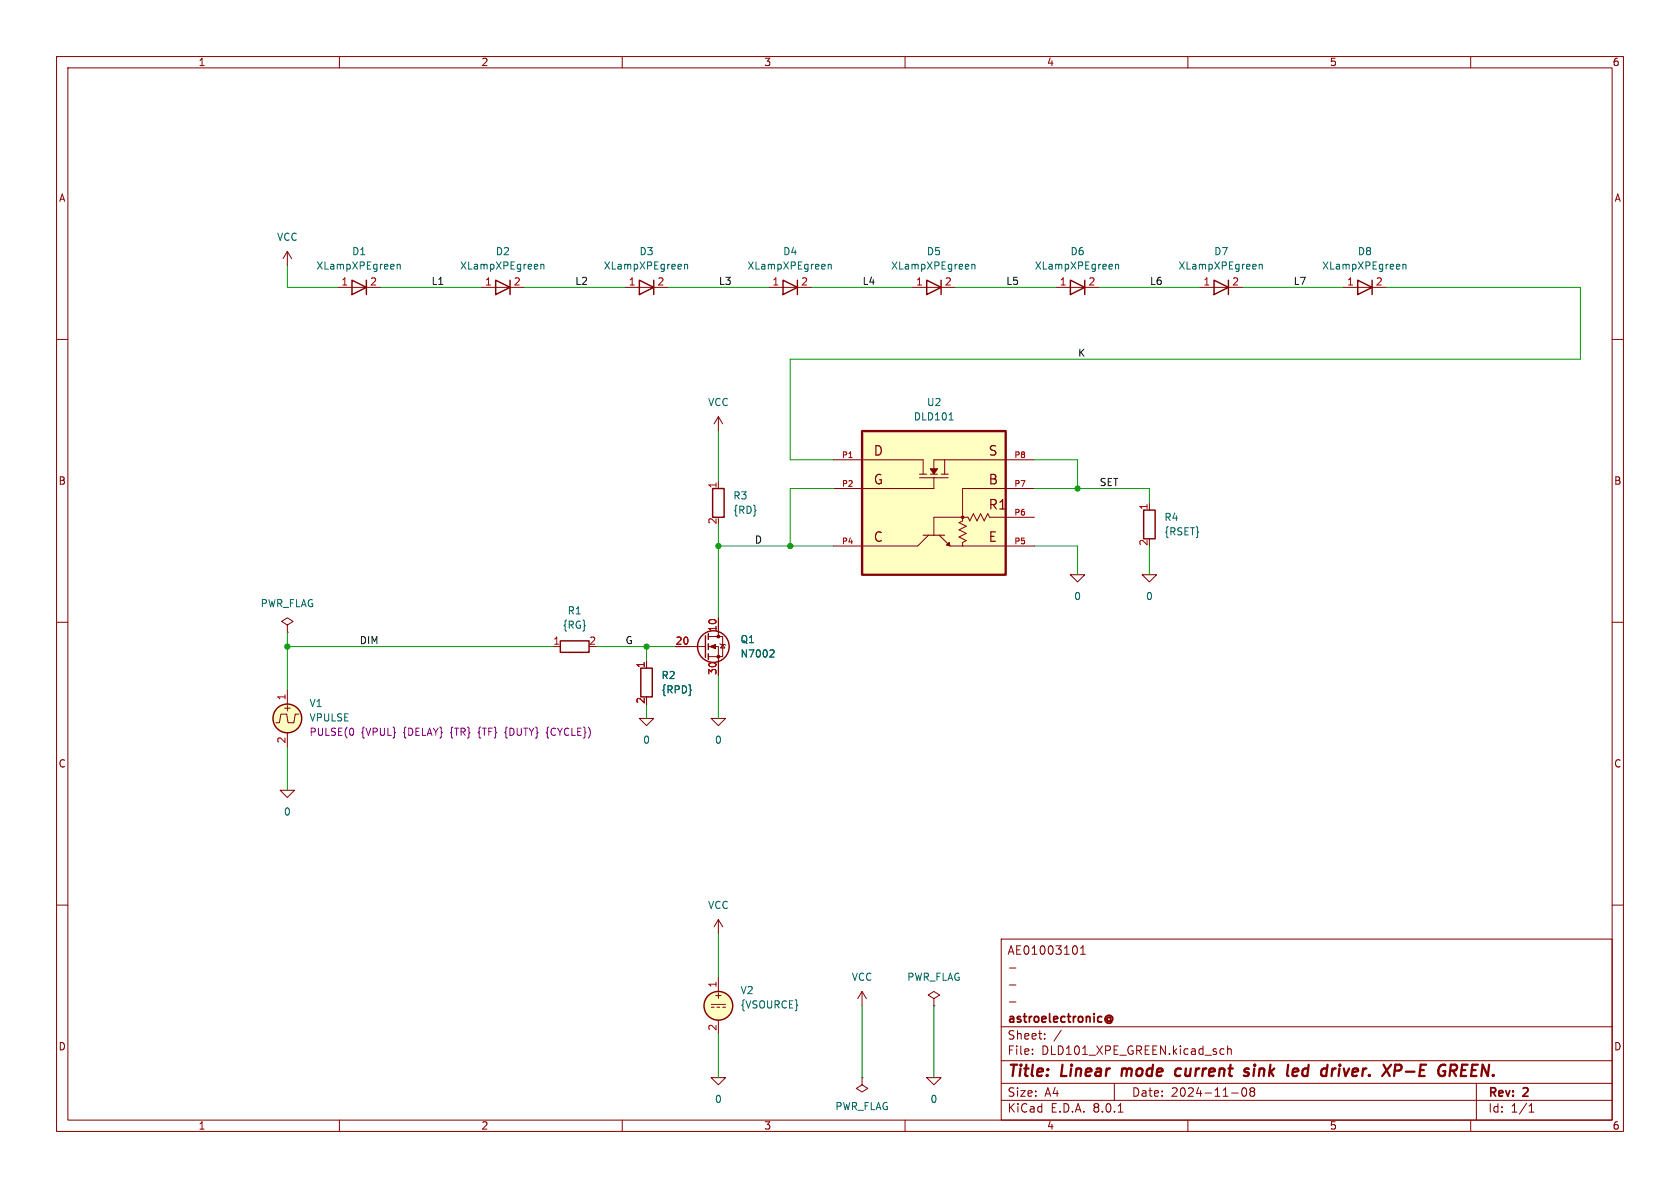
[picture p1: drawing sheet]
<svg xmlns="http://www.w3.org/2000/svg" width="297mm" height="210mm" viewBox="0 0 297 210" stroke-linecap="round" stroke-linejoin="round" font-family="sans-serif">
<g fill="none" stroke="#840000" stroke-width=".18">
<path d="M10 10h277v190h-277zM12 12h273v186h-273zM60 10v2M110 10v2M160 10v2M210 10v2M260 10v2M10 60h2M50.8 44.5l-.8 1.2M50.8 44.5v2.5M50.8 44.5l.8 1.2M59.7 50.8h7.6"/>
<path d="M85.1 50.8h7.6M110.5 50.8h7.6M135.9 50.8h7.6M212.1 50.8h7.6M285 60h2M127 73.7v2.5M127 73.7l-.8 1.2M127 73.7l.8 1.2M127 85.1v1.3M203.2 88.9v1.3M10 110h2M50.8 110.5l1-.6-1-.7-1 .7 1 .6v1.3"/>
<path d="M50.8 111.8h.1M97.8 114.3h1.3M114.3 116.8v1.3M189.2 101.6h2.6l-1.3 1.3zM201.9 101.6h2.6l-1.3 1.3zM285 110h2M49.5 139.7h2.6l-1.3 1.3zM50.8 121.9v2.6M50.8 129.5v2.6M52.8 126.2h-.6l-.3 1.6h-1l-.2-1.6h-1l-.3 1.6h-.6M113 127h2.6l-1.3 1.3zM10 160h2"/>
<path d="M285 160h2M127 162.6v2.5M127 162.6l-.8 1.2M127 162.6l.8 1.2M152.4 175.3l-.8 1.2M152.4 175.3v2.5M152.4 175.3l.8 1.2M165.1 176.5l1-.6-1-.6-1 .6 1 .6v1.3M165.1 177.8h.1M177 166h108v32h-108zM178.5 177.1h1.1M178.5 174.1h1.1"/>
<path d="M178.5 171.1h1.1M190.4 167.5v.9M191 168.7h.9M191 167.6l.5-.4v1.5M60 198v2M110 198v2M125.7 190.5h2.6l-1.3 1.3zM152.4 190.5v1.3l1 .6-1 .6-1-.6 1-.6M152.4 190.5h.1M160 198v2M163.8 190.5h2.6l-1.3 1.3zM177 194.5h108"/>
<path d="M177 191.5h108M177 187.5h108M177 181.5h108M182.5 186.3v.1M182.5 185.5v.1M184.7 183.6v.1M184.7 182.8v.1M187.6 182.1l-1.3 2M197 191.5v3M197.7 196.6h.8M210 198v2M216 185.4l.4 .1"/>
<path d="M216.4 186.3l-.4 .1M217 185.5l.2-.1 .4 .1 .1 .9M217 184.9v1.5M217.7 193.2h1.2M219.7 192.4l.2-.1a.81 .81 0 0 1 .6 .6 .81 .81 0 0 1-.3 .8l-.2 .1a.81 .81 0 0 1-.3-1.4zM221.2 192.9l-.2-.2 .2-.4 .5 .1 .1 .2-.3 .3M221.2 192.9l-.2 .3v.3l.2 .3 .5-.1 .1-.2-.1-.4-.2-.2M221.2 192.9h.3M260 198v2M261 191.5v6.5M270.3 196.6h.9M270.3 195.5l.4-.4v1.5"/>
</g>
<g fill="none" stroke="#840000" stroke-width=".4">
<path d="M198.4 188.9l-.1 1.3M208.8 189a.66 .66 0 0 0-1 .3l-.1 .5 .2 .3 .2 .1 .5-.1M220.1 189l.2-.1 .5 .1M220.2 189.5l.5 .1 .1 .3-.4 .3h-.3M221.8 188.9l-.2 1.3M229.3 188.9l.2 .1v.4l-1 .1M229.3 190.1l-.2 .1M235.9 188.9h.2M236.8 188.9l-.2 1.3M236.9 188.2v.2M236.9 188.2l-.1 .1 .1 .1M236.9 188.2l.1 .1-.1 .1"/>
<path d="M246.7 188.2l.9 .1a.58 .58 0 0 1-.3 1h-.7M256.5 188.2l.9 .1a.58 .58 0 0 1-.3 1M256.8 189.3l.6 .9M258.4 189.2h.7M259.5 188.2h-1l-.2 2h.9"/>
</g>
<path d="M195.6 179.7a.61 .61 0 0 1 .9-.1 .61 .61 0 0 1 0 .9l-.2-.1M196.3 180a.36 .36 0 0 0-.5-.1 .36 .36 0 0 0 0 .6 .36 .36 0 0 0 .5-.1M196.3 179.8v.6M195.6 180.7a.69 .69 0 0 0 1 0" fill="none" stroke="#840000" stroke-width=".3"/>
<g fill="none" stroke="#840000" stroke-width=".25">
<path d="M62.2 49.5l2.6 1.3-2.6 1.3zM64.8 49.5v2.6M87.6 49.5l2.6 1.3-2.6 1.3zM90.2 49.5v2.6M113 49.5l2.6 1.3-2.6 1.3zM115.6 49.5v2.6M138.4 49.5l2.6 1.3-2.6 1.3zM141 49.5v2.6M214.6 49.5l2.6 1.3-2.6 1.3zM217.2 49.5v2.6M126 86.4h2v5h-2zM202.2 90.2h2v5.1h-2z"/>
<path d="M99.1 113.3h5v2h-5zM113.3 118.1h2v5.1h-2z"/>
<circle cx="50.8" cy="127" r="2.54"/>
</g>
<path d="M70.2 46.8l.2-.1 .3 .1 .1 .8M70.2 46.7v.9M95.6 46.8l.2-.1 .3 .1 .1 .8M95.6 46.7v.9M121 46.7v.9M121 46.8l.2-.1 .3 .1 .1 .8M146.4 46.8l.2-.1 .3 .1 .1 .8M146.4 46.7v.9M222.6 46.8l.2-.1 .3 .1 .1 .8M222.6 46.7v.9" fill="none" stroke="#006464" stroke-width=".18"/>
<circle cx="50.8" cy="127" r="2.54" fill="#ffffc2" stroke="#ffffc2" stroke-width=".18"/>
<path d="M89.4 129.3l-.1 .2 .1 .2M96.9 128.5l-.1 .2v.6l-.2 .2 .2 .2v.6l.1 .2" fill="none" stroke="#840084" stroke-width=".18"/>
<path d="M152.4 76.2h25.4v25.4h-25.4z" fill="#ffffc2"/>
<path d="M152.4 76.2h25.4v25.4h-25.4z" fill="none" stroke="#840000" stroke-width=".41"/>
<g fill="none" stroke="#840000" stroke-width=".18">
<path d="M161.3 50.8h7.6M186.7 50.8h7.6M237.5 50.8h7.6M147.3 81.3h15.9v2.5M162.6 83.8h1.2M162.6 84.5h5M163.2 94.6h3.8M164.1 94.6l-1.9 1.9h-14.9M164.5 83.8h1.2M165.1 84.5v1.9h-17.8M166.1 94.6l1.5 1.6M166.4 83.8h1.2"/>
<path d="M167 81.3v2.5M168 96.5h9.6M177.8 96.5h5.1M182.9 86.4h-12.7v5.7l-.7 .3 1.3 .6-1.3 .7 1.3 .6-1.3 .6 1.3 .7-.6 .3v.6M182.9 81.3h-17.8v1.9M182.9 91.4h-8l-.3-.6-.6 1.3-.6-1.3-.7 1.3-.6-1.3-.7 1.3-.3-.7h-6v3.2M114.3 116.8v1.3M119.4 114.3h5.3M125.2 114.3h1.8v5.1M125.2 112.5h2.6v3.6h-2.6M127 109.2v3.3M127.3 113.8l.1 .1h.7l.2 .1"/>
<path d="M127.8 113.9l.3 .7h-.7zM125.7 127h2.6l-1.3 1.3zM125.7 177.5h2.6M125.7 178.1h.5M126.7 178.1h.6M127 172.7v2.6M127.8 178.1h.5M127 180.3v2.6"/>
<circle cx="170.2" cy="91.4" r=".22"/>
<circle cx="170.2" cy="91.4" r=".16"/>
</g>
<g fill="#840000" stroke="#840000" stroke-width=".18">
<path d="M164.5 82.9h1.2l-.6 .9z"/>
<path d="M167.3 96.4l.5-.5 .2 .6z"/>
<path d="M125.5 114.3l1-.4v.8z"/>
<circle cx="127" cy="116.1" r=".25"/>
<circle cx="127" cy="112.5" r=".25"/>
</g>
<path d="M171.8 46.8l.2-.1 .3 .1 .1 .8M171.8 46.7v.9M197.2 46.8l.2-.1 .3 .1 .1 .8M197.2 46.7v.9M248 46.7v.9M248 46.8l.2-.1 .3 .1 .1 .8M167.8 74.2h.7M136.3 114.9h.4l.1 .3-.7 .9h.7" fill="none" stroke="#006464" stroke-width=".18"/>
<g fill="none" stroke="#840000" stroke-width=".25">
<path d="M163.8 49.5l2.6 1.3-2.6 1.3zM166.4 49.5v2.6M189.2 49.5l2.6 1.3-2.6 1.3zM191.8 49.5v2.6M240 49.5l2.6 1.3-2.6 1.3zM242.6 49.5v2.6M124.7 112.4v3.8M125.2 112v1M125.2 113.8v1M125.2 115.6v1"/>
<circle cx="126.1" cy="114.3" r="2.79"/>
<circle cx="127" cy="177.8" r="2.54"/>
</g>
<circle cx="127" cy="177.8" r="2.54" fill="#ffffc2" stroke="#ffffc2" stroke-width=".18"/>
<g fill="none" stroke="#009600" stroke-width=".18">
<path d="M50.8 47v3.8h8.9M67.3 50.8h17.8M92.7 50.8h17.8M118.1 50.8h17.8M143.5 50.8h17.8M168.9 50.8h17.8M194.3 50.8h17.8M219.7 50.8h17.8M245.1 50.8h34.3v12.7h-139.7v17.8h7.6M127 76.2v8.9M127 92.7v16.5M127 96.5h20.3"/>
<path d="M147.3 86.4h-7.6v10.1M182.9 81.3h7.6v5.1M182.9 96.5h7.6v5.1M182.9 86.4h20.3v2.5M203.2 96.5v5.1M50.8 114.3h47M50.8 111.8v10.1M105.4 114.3h14M114.3 114.3v2.5M127 119.4v7.6M50.8 132.1v7.6M114.3 124.5v2.5"/>
<path d="M127 165.1v7.6M152.4 177.8v12.7M165.1 177.8v12.7M127 182.9v7.6"/>
</g>
<g fill="#009600" stroke="#009600" stroke-width=".18">
<circle cx="50.8" cy="114.3" r=".46"/>
<circle cx="190.5" cy="86.4" r=".46"/>
<circle cx="127" cy="96.5" r=".46"/>
<circle cx="139.7" cy="96.5" r=".46"/>
<circle cx="114.3" cy="114.3" r=".46"/>
</g>
<g font-size="2.8" fill="#840000">
<text x="178" y="190.9">Title:</text>
<text x="187.7" y="190.9">Linear</text>
<text x="199.1" y="190.9">mode</text>
<text x="209.4" y="190.9">current</text>
<text x="222.4" y="190.9">sink</text>
<text x="230.8" y="190.9">led</text>
<text x="237.7" y="190.9">driver.</text>
<text x="249.4" y="190.9">XP-E</text>
<text x="259.9" y="190.9">GREEN.</text>
</g>
<g font-size="2.3" fill="#840000">
<text x="154.3" y="80.8">D</text>
<text x="174.6" y="80.8">S</text>
<text x="154.3" y="85.9">G</text>
<text x="174.6" y="85.9">B</text>
<text x="174.6" y="90.4">R1</text>
<text x="154.3" y="96.1">C</text>
<text x="174.6" y="96.1">E</text>
</g>
<g font-size="2.1" fill="#840000">
<text x="178" y="169">AE01003101</text>
<text x="178" y="184">Sheet:</text>
<text x="178" y="181.2">astroelectronic@</text>
<text x="178" y="186.7">File:</text>
<text x="184.1" y="186.7">DLD101_XPE_GREEN.kicad_sch</text>
<text x="178" y="196.9">KiCad</text>
<text x="178" y="194.1">Size:</text>
<text x="184.7" y="194.1">A4</text>
<text x="185.7" y="196.9">E.D.A.</text>
<text x="193.3" y="196.9">8.0.1</text>
<text x="200" y="194.1">Date:</text>
<text x="207" y="194.1">2024-11-08</text>
<text x="263" y="194.3">Rev:</text>
<text x="263" y="196.9">Id:</text>
<text x="267.1" y="196.9">1/1</text>
<text x="269.4" y="194.3">2</text>
</g>
<g font-size="1.8" fill="#840000">
<text x="35" y="11.9">1</text>
<text x="85" y="11.9">2</text>
<text x="135" y="11.9">3</text>
<text x="185" y="11.9">4</text>
<text x="235" y="11.9">5</text>
<text x="285" y="11.9">6</text>
<text x="10.3" y="35.9">A</text>
<text x="285.3" y="35.9">A</text>
<text x="10.3" y="85.9">B</text>
<text x="285.3" y="85.9">B</text>
<text x="49.9" y="126">+</text>
<text x="10.3" y="135.9">C</text>
<text x="285.3" y="135.9">C</text>
<text x="126.1" y="176.8">+</text>
<text x="10.3" y="185.9">D</text>
<text x="285.3" y="185.9">D</text>
<text x="35" y="199.9">1</text>
<text x="85" y="199.9">2</text>
<text x="135" y="199.9">3</text>
<text x="185" y="199.9">4</text>
<text x="235" y="199.9">5</text>
<text x="285" y="199.9">6</text>
</g>
<g font-size="1.8" fill="#006464">
<text x="48.9" y="42.8">VCC</text>
<text x="55.8" y="47.9">XLampXPEgreen</text>
<text x="62.2" y="45.3">D1</text>
<text x="81.2" y="47.9">XLampXPEgreen</text>
<text x="87.6" y="45.3">D2</text>
<text x="106.6" y="47.9">XLampXPEgreen</text>
<text x="113" y="45.3">D3</text>
<text x="132" y="47.9">XLampXPEgreen</text>
<text x="138.4" y="45.3">D4</text>
<text x="157.4" y="47.9">XLampXPEgreen</text>
<text x="163.8" y="45.3">D5</text>
<text x="182.8" y="47.9">XLampXPEgreen</text>
<text x="189.2" y="45.3">D6</text>
<text x="208.2" y="47.9">XLampXPEgreen</text>
<text x="214.6" y="45.3">D7</text>
<text x="233.6" y="47.9">XLampXPEgreen</text>
<text x="240" y="45.3">D8</text>
<text x="125.1" y="72">VCC</text>
<text x="163.8" y="72">U2</text>
<text x="161.5" y="74.5">DLD101</text>
<text x="129.5" y="88.5">R3</text>
<text x="129.5" y="91">{RD}</text>
<text x="205.7" y="92.3">R4</text>
<text x="205.7" y="94.8">{RSET}</text>
<text x="46" y="107.5">PWR_FLAG</text>
<text x="189.8" y="106.3">0</text>
<text x="202.5" y="106.3">0</text>
<text x="99.4" y="111.4">{RG}</text>
<text x="100.3" y="108.8">R1</text>
<text x="130.8" y="113.9">Q1</text>
<text x="130.8" y="116.4">N7002</text>
<text x="54.6" y="125.2">V1</text>
<text x="116.8" y="120.2">R2</text>
<text x="116.8" y="122.8">{RPD}</text>
<text x="54.6" y="127.7">VPULSE</text>
<text x="113.6" y="131.7">0</text>
<text x="126.3" y="131.7">0</text>
<text x="50.1" y="144.4">0</text>
<text x="125.1" y="160.9">VCC</text>
<text x="150.5" y="173.6">VCC</text>
<text x="160.3" y="173.6">PWR_FLAG</text>
<text x="130.8" y="175.9">V2</text>
<text x="130.8" y="178.5">{VSOURCE}</text>
<text x="126.3" y="195.2">0</text>
<text x="147.6" y="196.4">PWR_FLAG</text>
<text x="164.4" y="195.2">0</text>
</g>
<g font-size="1.8" fill="#a90000">
<text x="60.3" y="50.5">1</text>
<text x="65.3" y="50.5">2</text>
<text x="85.7" y="50.5">1</text>
<text x="90.7" y="50.5">2</text>
<text x="111.1" y="50.5">1</text>
<text x="116.1" y="50.5">2</text>
<text x="136.5" y="50.5">1</text>
<text x="141.5" y="50.5">2</text>
<text x="161.9" y="50.5">1</text>
<text x="166.9" y="50.5">2</text>
<text x="187.3" y="50.5">1</text>
<text x="192.3" y="50.5">2</text>
<text x="212.7" y="50.5">1</text>
<text x="217.7" y="50.5">2</text>
<text x="238.1" y="50.5">1</text>
<text x="243.1" y="50.5">2</text>
<text x="126.7" y="86.4" transform="rotate(-90 126.7 86.4)">1</text>
<text x="126.7" y="92.8" transform="rotate(-90 126.7 92.8)">2</text>
<text x="202.9" y="90.2" transform="rotate(-90 202.9 90.2)">1</text>
<text x="202.9" y="96.6" transform="rotate(-90 202.9 96.6)">2</text>
<text x="126.7" y="111.8" transform="rotate(-90 126.7 111.8)">10</text>
<text x="97.7" y="114">1</text>
<text x="104.1" y="114">2</text>
<text x="114" y="118.2" transform="rotate(-90 114 118.2)">1</text>
<text x="119.3" y="114">20</text>
<text x="126.7" y="119.4" transform="rotate(-90 126.7 119.4)">30</text>
<text x="50.5" y="123.9" transform="rotate(-90 50.5 123.9)">1</text>
<text x="114" y="124.5" transform="rotate(-90 114 124.5)">2</text>
<text x="50.5" y="131.5" transform="rotate(-90 50.5 131.5)">2</text>
<text x="126.7" y="174.7" transform="rotate(-90 126.7 174.7)">1</text>
<text x="126.7" y="182.3" transform="rotate(-90 126.7 182.3)">2</text>
</g>
<g font-size="1.8" fill="#0f0f0f">
<text x="76.2" y="50.5">L1</text>
<text x="101.6" y="50.5">L2</text>
<text x="127" y="50.5">L3</text>
<text x="152.4" y="50.5">L4</text>
<text x="177.8" y="50.5">L5</text>
<text x="203.2" y="50.5">L6</text>
<text x="228.6" y="50.5">L7</text>
<text x="190.5" y="63.2">K</text>
<text x="194.3" y="86">SET</text>
<text x="133.3" y="96.2">D</text>
<text x="63.5" y="114">DIM</text>
<text x="110.5" y="114">G</text>
</g>
<g font-size="1.8" fill="#840084">
<text x="54.6" y="130.3">PULSE(0</text>
<text x="63.8" y="130.3">{VPUL}</text>
<text x="71.4" y="130.3">{DELAY}</text>
<text x="79.9" y="130.3">{TR}</text>
<text x="85" y="130.3">{TF}</text>
<text x="89.9" y="130.3">{DUTY}</text>
<text x="97.4" y="130.3">{CYCLE})</text>
</g>
<g font-size="1.4" fill="#a90000">
<text x="148.7" y="81">P1</text>
<text x="179.2" y="81">P8</text>
<text x="148.7" y="86.1">P2</text>
<text x="179.2" y="86.1">P7</text>
<text x="179.2" y="91.2">P6</text>
<text x="148.7" y="96.3">P4</text>
<text x="179.2" y="96.3">P5</text>
</g>
</svg>
